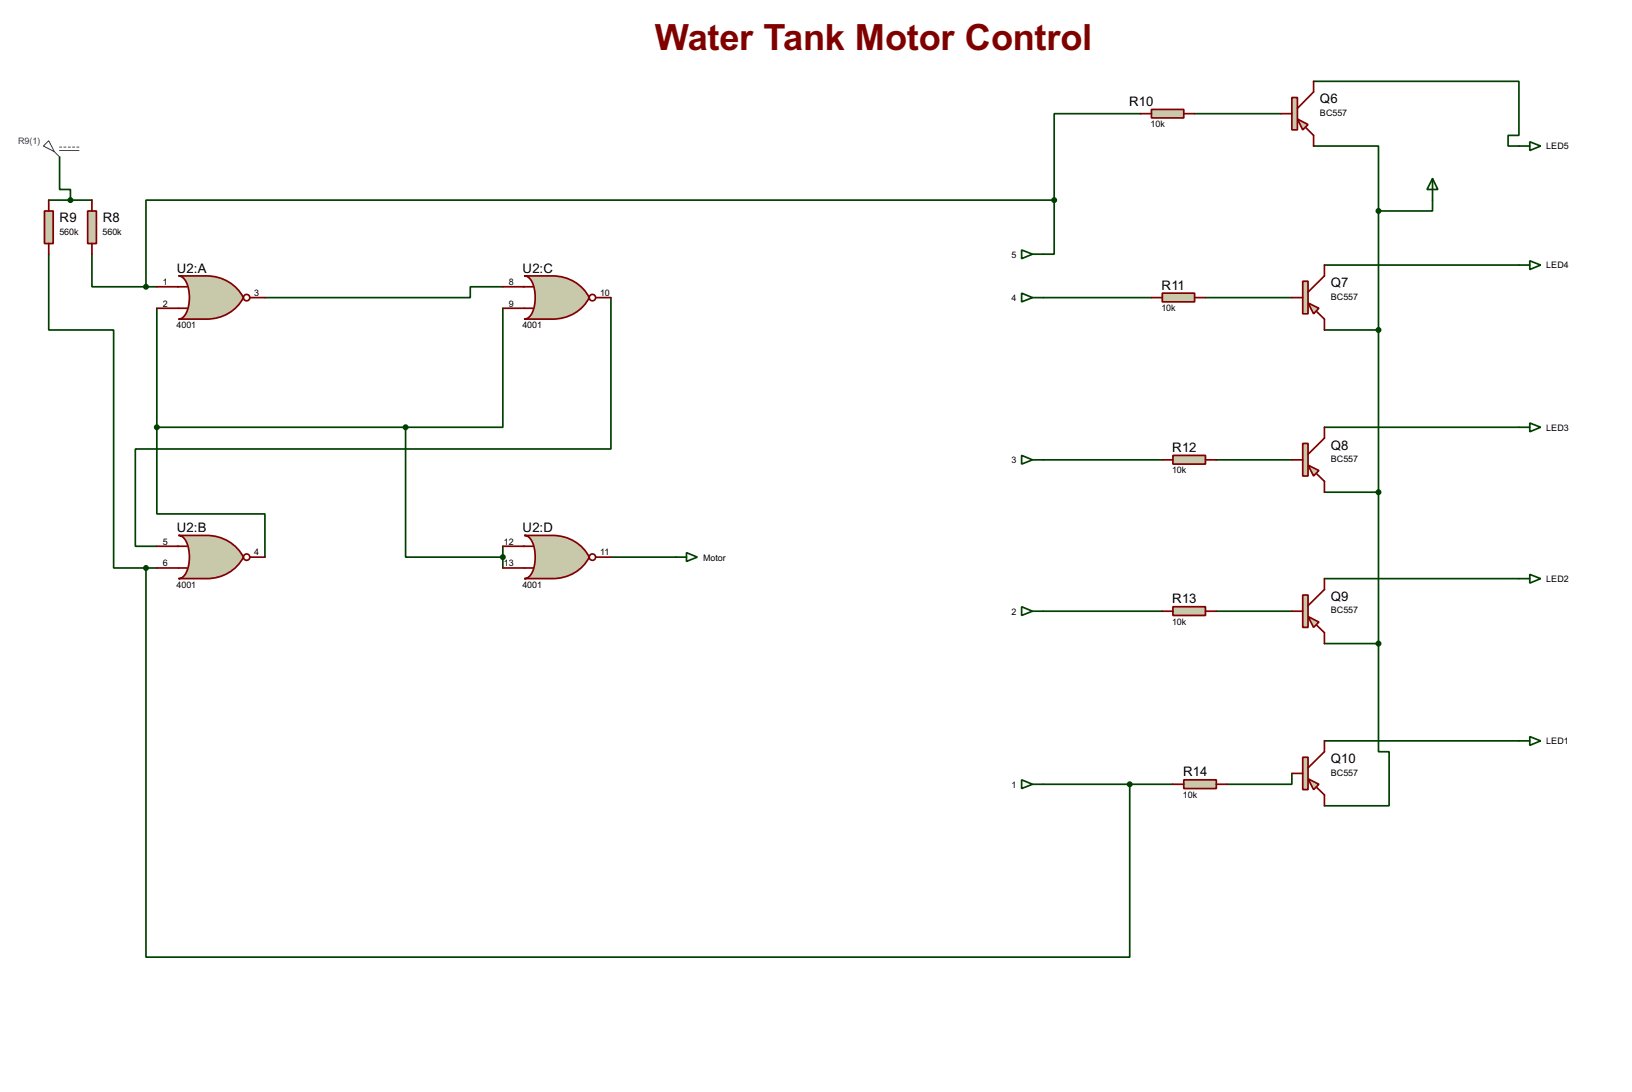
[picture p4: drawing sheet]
<svg xmlns="http://www.w3.org/2000/svg" width="383mm" height="256mm" viewBox="0 0 383 256" stroke-linecap="round" stroke-linejoin="round" font-family="sans-serif">
<g fill="none" stroke="#004000" stroke-width=".4">
<path d="M308.7 19.1h48.2v12.7h-2.5v2.5h2.5M14 36.9v7.6h2.6v2.5M268 26.7h-20.3v20.3M280.7 26.7h20.3M308.7 34.3h15.2v15.3M11.5 59.7v17.8h15.2v55.9h7.6M11.5 47h10.1M21.6 59.7v7.7h12.7M247.7 47h-213.4v20.4M247.7 47v12.7h-2.5M323.9 49.6v101.6M336.6 47v2.6h-12.7"/>
<path d="M34.3 67.4h2.6M36.9 72.4v28M118.2 67.4h-7.7v2.5h-48.2M118.2 72.4v28h-22.9M143.6 69.9v35.6h-111.8v22.8h5.1M245.2 69.9h25.4M283.3 69.9h20.3M311.2 77.5h12.7M311.2 62.3h45.7M36.9 100.4v20.3h25.4v10.2M36.9 100.4h58.4M95.3 100.4v30.5h22.9"/>
<path d="M245.2 108h27.9M285.8 108h17.8M311.2 100.4h45.7M311.2 115.6h12.7M34.3 133.4v91.4h231.2v-40.6M34.3 133.4h2.6M118.2 128.3v5.1M143.6 130.9h15.2M311.2 135.9h45.7M245.2 143.6h27.9M285.8 143.6h17.8M311.2 151.2h12.7"/>
<path d="M323.9 151.2v25.4h2.5v12.7h-15.2M311.2 174h45.7M245.2 184.2h30.4M303.6 181.7v2.5h-15.3"/>
</g>
<path d="M42 64.8h6.6a9.6 9.6 0 0 1 8.6 5.1 9.6 9.6 0 0 1-8.6 5.1h-6.6a3.2 3.2 0 0 0 2.3-3.2 7.7 7.7 0 0 0-1.3-6.6z" fill-rule="evenodd" fill="#c8c8aa" stroke="#800000" stroke-width=".4"/>
<g fill="none" stroke="#800000" stroke-width=".4">
<path d="M36.9 67.4h7.1M36.9 72.4h7.1M58.7 69.9h3.6"/>
<circle cx="57.9" cy="69.9" r=".75"/>
</g>
<path d="M42 125.8h6.6a9.6 9.6 0 0 1 8.6 5.1 9.6 9.6 0 0 1-8.6 5h-6.6a3.2 3.2 0 0 0 2.3-3.1 7.7 7.7 0 0 0-1.3-6.6z" fill-rule="evenodd" fill="#c8c8aa" stroke="#800000" stroke-width=".4"/>
<g fill="none" stroke="#800000" stroke-width=".4">
<path d="M36.9 128.3h7.1M36.9 133.4h7.1M58.7 130.9h3.6"/>
<circle cx="57.9" cy="130.9" r=".75"/>
</g>
<path d="M123.2 64.8h6.6a9.5 9.5 0 0 1 8.7 5.1 9.5 9.5 0 0 1-8.7 5.1h-6.6a3.2 3.2 0 0 0 2.4-3.2 7.8 7.8 0 0 0-1.3-6.6z" fill-rule="evenodd" fill="#c8c8aa" stroke="#800000" stroke-width=".4"/>
<g fill="none" stroke="#800000" stroke-width=".4">
<path d="M118.2 67.4h7.1M118.2 72.4h7.1M140 69.9h3.6"/>
<circle cx="139.2" cy="69.9" r=".75"/>
</g>
<path d="M123.2 125.8h6.6a9.5 9.5 0 0 1 8.7 5.1 9.5 9.5 0 0 1-8.7 5h-6.6a3.1 3.1 0 0 0 2.4-3.1 7.8 7.8 0 0 0-1.3-6.6z" fill-rule="evenodd" fill="#c8c8aa" stroke="#800000" stroke-width=".4"/>
<g fill="none" stroke="#800000" stroke-width=".4">
<path d="M118.2 128.3h7.1M118.2 133.4h7.1M140 130.9h3.6"/>
<circle cx="139.2" cy="130.9" r=".75"/>
</g>
<path d="M20.6 49.6h2.1v7.6h-2.1z" fill="#c8c8aa" stroke="#800000" stroke-width=".4"/>
<path d="M21.6 47v2.6M21.6 57.2v2.5" fill="none" stroke="#800000" stroke-width=".4"/>
<path d="M10.5 49.6h2v7.6h-2z" fill="#c8c8aa" stroke="#800000" stroke-width=".4"/>
<path d="M11.5 47v2.6M11.5 57.2v2.5" fill="none" stroke="#800000" stroke-width=".4"/>
<g fill="#004000" stroke="#004000" stroke-width=".4">
<circle cx="36.8" cy="100.4" r=".5"/>
<circle cx="118.1" cy="130.9" r=".5"/>
<circle cx="95.3" cy="100.4" r=".5"/>
</g>
<path d="M304.9 28l2.5 1.3-1.3 1.2z" fill="#c8c8aa" stroke="#800000" stroke-width=".4"/>
<path d="M303.6 22.9h1.3v7.6h-1.3z" fill="#c8c8aa" stroke="#800000" stroke-width=".4"/>
<path d="M308.7 19.1v2.5l-3.8 3.9M301 26.7h2.6M306.9 30l1.8 1.8v2.5" fill="none" stroke="#800000" stroke-width=".4"/>
<path d="M307.4 71.2l2.5 1.2-1.2 1.3z" fill="#c8c8aa" stroke="#800000" stroke-width=".4"/>
<path d="M306.1 66.1h1.3v7.6h-1.3z" fill="#c8c8aa" stroke="#800000" stroke-width=".4"/>
<path d="M303.6 69.9h2.5M309.4 73.2l1.8 1.8v2.5M311.2 62.3v2.5l-3.8 3.8" fill="none" stroke="#800000" stroke-width=".4"/>
<path d="M307.4 109.3l2.5 1.2-1.2 1.3z" fill="#c8c8aa" stroke="#800000" stroke-width=".4"/>
<path d="M306.1 104.2h1.3v7.6h-1.3z" fill="#c8c8aa" stroke="#800000" stroke-width=".4"/>
<path d="M303.6 108h2.5M309.4 111.3l1.8 1.8v2.5M311.2 100.4v2.5l-3.8 3.8" fill="none" stroke="#800000" stroke-width=".4"/>
<path d="M307.4 144.8l2.5 1.3-1.2 1.3z" fill="#c8c8aa" stroke="#800000" stroke-width=".4"/>
<path d="M306.1 139.8h1.3v7.6h-1.3z" fill="#c8c8aa" stroke="#800000" stroke-width=".4"/>
<path d="M311.2 135.9v2.6l-3.8 3.8M303.6 143.6h2.5M309.4 146.9l1.8 1.7v2.6" fill="none" stroke="#800000" stroke-width=".4"/>
<path d="M307.4 182.9l2.5 1.3-1.2 1.3z" fill="#c8c8aa" stroke="#800000" stroke-width=".4"/>
<path d="M306.1 177.9h1.3v7.6h-1.3z" fill="#c8c8aa" stroke="#800000" stroke-width=".4"/>
<path d="M311.2 174v2.6l-3.8 3.8M303.6 181.7h2.5M309.4 185l1.8 1.7v2.6" fill="none" stroke="#800000" stroke-width=".4"/>
<g fill="#004000" stroke="#004000" stroke-width=".4">
<circle cx="323.9" cy="77.5" r=".5"/>
<circle cx="323.9" cy="115.6" r=".5"/>
<circle cx="323.9" cy="151.2" r=".5"/>
<circle cx="323.9" cy="49.6" r=".5"/>
</g>
<path d="M336.6 42l1.3 2.5h-2.6zM336.6 42v5" fill="none" stroke="#004000" stroke-width=".4"/>
<path d="M270.6 25.7h7.6v2h-7.6z" fill="#c8c8aa" stroke="#800000" stroke-width=".4"/>
<path d="M268 26.7h2.6M278.2 26.7h2.5" fill="none" stroke="#800000" stroke-width=".4"/>
<path d="M273.1 68.9h7.6v2h-7.6z" fill="#c8c8aa" stroke="#800000" stroke-width=".4"/>
<path d="M270.6 69.9h2.5M280.7 69.9h2.6" fill="none" stroke="#800000" stroke-width=".4"/>
<path d="M275.6 107h7.7v2h-7.7z" fill="#c8c8aa" stroke="#800000" stroke-width=".4"/>
<path d="M273.1 108h2.5M283.3 108h2.5" fill="none" stroke="#800000" stroke-width=".4"/>
<path d="M275.6 142.5h7.7v2.1h-7.7z" fill="#c8c8aa" stroke="#800000" stroke-width=".4"/>
<path d="M273.1 143.6h2.5M283.3 143.6h2.5" fill="none" stroke="#800000" stroke-width=".4"/>
<path d="M278.2 183.2h7.6v2h-7.6z" fill="#c8c8aa" stroke="#800000" stroke-width=".4"/>
<path d="M275.6 184.2h2.6M285.8 184.2h2.5" fill="none" stroke="#800000" stroke-width=".4"/>
<g fill="#004000" stroke="#004000" stroke-width=".4">
<circle cx="34.3" cy="67.4" r=".5"/>
<circle cx="34.3" cy="133.4" r=".5"/>
<circle cx="265.4" cy="184.2" r=".5"/>
<circle cx="247.7" cy="47" r=".5"/>
<circle cx="16.5" cy="47" r=".5"/>
</g>
<g fill="none" stroke="#004000" stroke-width=".4">
<path d="M356.9 34.3h2.6M359.5 33.3l2.5 1-2.5 1.1zM240.1 58.7l2.5 1-2.5 1.1zM242.6 59.7h2.6M240.1 68.9l2.5 1-2.5 1zM242.6 69.9h2.6M356.9 62.3h2.6M359.5 61.3l2.5 1-2.5 1zM359.5 99.4l2.5 1-2.5 1zM240.1 107l2.5 1-2.5 1zM242.6 108h2.6M356.9 100.4h2.6"/>
<path d="M158.8 130.9h2.5M161.3 129.8l2.6 1.1-2.6 1zM356.9 135.9h2.6M359.5 134.9l2.5 1-2.5 1.1zM240.1 142.5l2.5 1.1-2.5 1zM242.6 143.6h2.6M356.9 174h2.6M359.5 173l2.5 1-2.5 1.1zM240.1 183.2l2.5 1-2.5 1zM242.6 184.2h2.6"/>
</g>
<path d="M10.2 34.3l1.3-1.2 1.3 2.5zM12.8 35.6l1.2 1.3M14 34.6h.5M14 35.4h4.6M15 34.6h.5M16.1 34.6h.5M17.1 34.6h.5M18.1 34.6h.5" fill="none" stroke="#0000c0" stroke-width=".23"/>
<text font-size="9.5" fill="#800000" x="153.8" y="11.6">Water Tank Motor Control</text>
<g font-size="3.5">
<text x="265.3" y="24.9">R10</text>
<text x="310.2" y="24.3">Q6</text>
<text x="14" y="52.2">R9</text>
<text x="24.2" y="52.2">R8</text>
<text x="41.6" y="64">U2:A</text>
<text x="122.8" y="64">U2:C</text>
<text x="273" y="68.1">R11</text>
<text x="312.7" y="67.5">Q7</text>
<text x="275.5" y="106.2">R12</text>
<text x="312.7" y="105.6">Q8</text>
<text x="41.6" y="125">U2:B</text>
<text x="122.8" y="125">U2:D</text>
<text x="275.5" y="141.7">R13</text>
<text x="312.7" y="141.2">Q9</text>
<text x="312.7" y="179.3">Q10</text>
<text x="278" y="182.4">R14</text>
</g>
<g font-size="2.4">
<text x="270.4" y="29.9">10k</text>
<text x="310.1" y="27.2">BC557</text>
<text x="363.3" y="35.1">LED5</text>
<text x="14" y="55.1">560k</text>
<text x="24.1" y="55.1">560k</text>
<text x="237.7" y="60.5">5</text>
<text x="363.3" y="63.1">LED4</text>
<text x="38.3" y="67">1</text>
<text x="38.3" y="72">2</text>
<text x="59.7" y="69.5">3</text>
<text x="119.6" y="67">8</text>
<text x="119.6" y="72">9</text>
<text x="141" y="69.5">10</text>
<text x="237.7" y="70.7">4</text>
<text x="312.7" y="70.4">BC557</text>
<text x="41.5" y="77.2">4001</text>
<text x="122.8" y="77.2">4001</text>
<text x="272.9" y="73.1">10k</text>
<text x="363.3" y="101.2">LED3</text>
<text x="237.7" y="108.8">3</text>
<text x="275.4" y="111.2">10k</text>
<text x="312.7" y="108.5">BC557</text>
<text x="38.3" y="127.9">5</text>
<text x="59.7" y="130.5">4</text>
<text x="118.4" y="127.9">12</text>
<text x="141" y="130.5">11</text>
<text x="165.2" y="131.7">Motor</text>
<text x="38.3" y="133">6</text>
<text x="118.4" y="133">13</text>
<text x="363.3" y="136.7">LED2</text>
<text x="41.5" y="138.1">4001</text>
<text x="122.8" y="138.1">4001</text>
<text x="237.7" y="144.4">2</text>
<text x="275.4" y="146.8">10k</text>
<text x="312.7" y="144.1">BC557</text>
<text x="363.3" y="174.8">LED1</text>
<text x="237.7" y="185">1</text>
<text x="312.7" y="182.2">BC557</text>
<text x="278" y="187.4">10k</text>
</g>
<text font-size="2.4" fill="#0000c0" x="4.2" y="33.9">R9(1)</text>
</svg>
